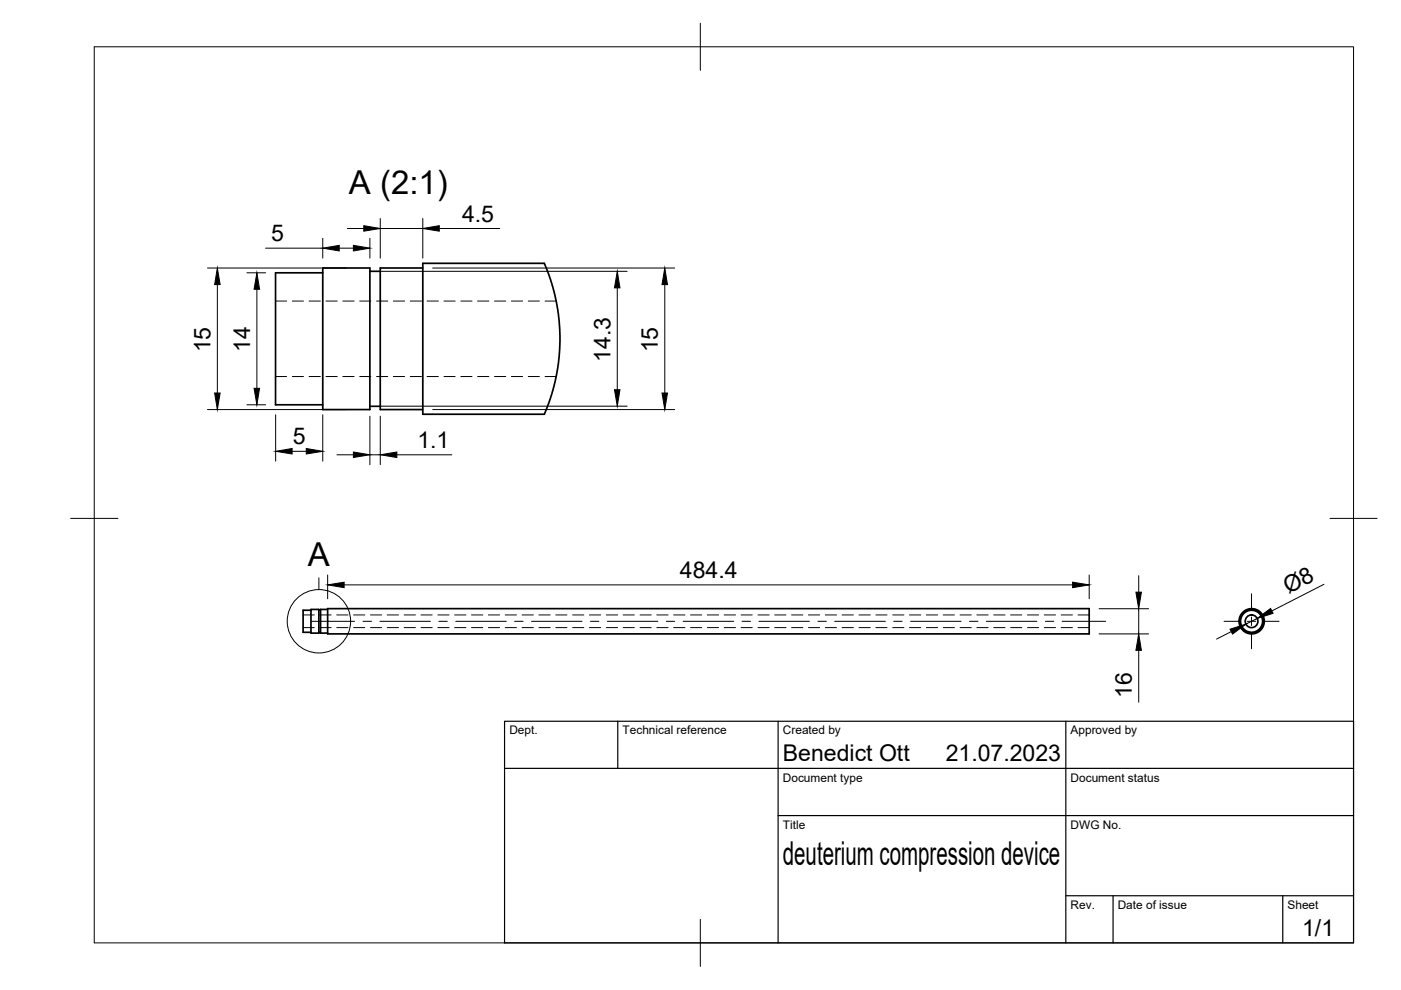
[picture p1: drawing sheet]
<svg xmlns="http://www.w3.org/2000/svg" width="297mm" height="210mm" viewBox="0 0 297 210" stroke-linecap="round" stroke-linejoin="round" font-family="sans-serif">
<!-- layer: Visible -->
<g fill="none" stroke="#000" stroke-width=".36">
<path d="M68.4 57.8h-10v28h10M68.4 56.8h10v30h-10zM78.4 57.5h2.2M89.6 55.8l25.8 .1 1.6 4.4 1 3.9 .6 4.1 .1 4.3-.3 4.7-.7 3.6-.9 3.4-1.4 3.5h-25.8zM89.6 56.8h-9v30h9M78.4 86.1h2.2M65.9 129.4h-1.6v4.7h1.6M65.9 129.2h1.7v5h-1.7zM67.6 129.3h.4M67.6 134.1h.4M69.5 129.2h-1.5v5h1.5M69.5 129h161.4v5.4h-161.4z"/>
<circle cx="265.4" cy="131.7" r="2.51"/>
<circle cx="265.4" cy="131.7" r="2.34"/>
<circle cx="265.4" cy="131.7" r="1.34"/>
<circle cx="265.4" cy="131.7" r="2.68"/>
</g>
<!-- layer: Hidden -->
<g fill="none" stroke="#000" stroke-width=".21">
<path d="M58.4 63.8h2.4M58.4 79.8h2.4M62 63.8h2.3M62 79.8h2.3M65.5 63.8h2.4M65.5 79.8h2.4M69.1 63.8h2.4M69.1 79.8h2.4M72.7 63.8h2.4M72.7 79.8h2.4M76.3 63.8h2.3M76.3 79.8h2.3"/>
<path d="M79.8 63.8h2.4M79.8 79.8h2.4M83.4 63.8h2.4M83.4 79.8h2.4M87 63.8h2.4M87 79.8h2.4M90.6 63.8h2.3M90.6 79.8h2.3M94.1 63.8h2.4M94.1 79.8h2.4M97.7 63.8h2.4M97.7 79.8h2.4"/>
<path d="M101.3 63.8h2.4M101.3 79.8h2.4M104.8 63.8h2.4M104.8 79.8h2.4M108.4 63.8h2.4M108.4 79.8h2.4M112 63.8h2.4M112 79.8h2.4M115.6 63.8h2.3M115.6 79.8h2.3M64.3 130.4h2.3M64.3 133.1h2.3"/>
<path d="M67.8 130.4h2.4M67.8 133.1h2.4M71.4 130.4h2.4M71.4 133.1h2.4M75 130.4h2.3M75 133.1h2.3M78.5 130.4h2.4M78.5 133.1h2.4M82.1 130.4h2.4M82.1 133.1h2.4M85.7 130.4h2.4M85.7 133.1h2.4"/>
<path d="M89.3 130.4h2.3M89.3 133.1h2.3M92.8 130.4h2.4M92.8 133.1h2.4M96.4 130.4h2.4M96.4 133.1h2.4M100 130.4h2.4M100 133.1h2.4M103.5 130.4h2.4M103.5 133.1h2.4M107.1 130.4h2.4M107.1 133.1h2.4"/>
<path d="M110.7 130.4h2.4M110.7 133.1h2.4M114.3 130.4h2.3M114.3 133.1h2.3M117.8 130.4h2.4M117.8 133.1h2.4M121.4 130.4h2.4M121.4 133.1h2.4M125 130.4h2.4M125 133.1h2.4M128.5 130.4h2.4M128.5 133.1h2.4"/>
<path d="M132.1 130.4h2.4M132.1 133.1h2.4M135.7 130.4h2.4M135.7 133.1h2.4M139.3 130.4h2.3M139.3 133.1h2.3M142.8 130.4h2.4M142.8 133.1h2.4M146.4 130.4h2.4M146.4 133.1h2.4M150 130.4h2.4M150 133.1h2.4"/>
<path d="M153.5 130.4h2.4M153.5 133.1h2.4M157.1 130.4h2.4M157.1 133.1h2.4M160.7 130.4h2.4M160.7 133.1h2.4M164.3 130.4h2.3M164.3 133.1h2.3M167.8 130.4h2.4M167.8 133.1h2.4M171.4 130.4h2.4M171.4 133.1h2.4"/>
<path d="M175 130.4h2.4M175 133.1h2.4M178.5 130.4h2.4M178.5 133.1h2.4M182.1 130.4h2.4M182.1 133.1h2.4M185.7 130.4h2.4M185.7 133.1h2.4M189.3 130.4h2.3M189.3 133.1h2.3M192.8 130.4h2.4M192.8 133.1h2.4"/>
<path d="M196.4 130.4h2.4M196.4 133.1h2.4M200 130.4h2.4M200 133.1h2.4M203.6 130.4h2.3M203.6 133.1h2.3M207.1 130.4h2.4M207.1 133.1h2.4M210.7 130.4h2.4M210.7 133.1h2.4M214.3 130.4h2.3M214.3 133.1h2.3"/>
<path d="M217.8 130.4h2.4M217.8 133.1h2.4M221.4 130.4h2.4M221.4 133.1h2.4M225 130.4h2.4M225 133.1h2.4M228.6 130.4h2.3M228.6 133.1h2.3M263.3 132.9l.1 .3a2.43 2.43 0 0 0 1.9 .9M264.2 129.7h-.1a2.39 2.39 0 0 0-1.1 2M265.3 129.3a2.39 2.39 0 0 1 2.1 1.2M267.7 131.7v.7a2.27 2.27 0 0 1-1.2 1.4"/>
</g>
<!-- layer: TITLEBLOCK -->
<path d="M107 152.9h180v47h-180zM131 152.9v10M165 152.9v47M226 152.9v47M107 162.9h180M165 172.9h122M226 189.9h61M236 189.9v10M272 189.9v10" fill="none" stroke="#000" stroke-width=".25"/>
<!-- layer: BORDER -->
<path d="M20 9.9h267v190h-267zM148.5 4.9v10M15 109.9h10M282 109.9h10M148.5 194.9v10" fill="none" stroke="#000" stroke-width=".21"/>
<!-- layer: Smart Centers -->
<g fill="none" stroke="#000" stroke-width=".21">
<path d="M66 131.7h9.2M77 131.7h1.8M80.5 131.7h10.7M93 131.7h1.8M96.6 131.7h10.7M109.1 131.7h1.8M112.7 131.7h10.7M125.2 131.7h1.8M128.8 131.7h10.7M141.3 131.7h1.7M144.8 131.7h10.8M157.3 131.7h1.8"/>
<path d="M160.9 131.7h10.7M173.4 131.7h1.8M177 131.7h10.7M189.5 131.7h1.8M193.1 131.7h10.7M205.5 131.7h1.8M209.1 131.7h10.7M221.6 131.7h1.8M225.2 131.7h9.2M259.5 131.7h3.2M264.5 131.7h1.8M265.3 125.9v3.1"/>
<path d="M265.3 130.8v1.8M265.3 134.4v3.2M268 131.7h3.2"/>
</g>
<!-- layer: FD_Dimensions -->
<g fill="none" stroke="#000" stroke-width=".21">
<path d="M44 56.8h29.5M52.3 57.8h4M56.3 52.6h12.1M68.4 50.5v4.2M71.9 52.6h3M73.6 48.4h3.5M78.4 50.5v4.2M80.5 57.5h52.5M80.6 46.3v8.4M80.6 48.4h9M89.6 46.3v8.4M91.7 56.8h51.3"/>
<path d="M93.1 48.4h12.9M46.1 60.3v23M54.5 61.3v21M130.9 61v21.6M140.9 60.3v23M44 86.8h29.5M52.3 85.8h4M58.4 87.9v9.9M61.9 95.7h3M68.4 87.9v9.9M71.4 96.4h3.5M78.4 88.2v10.3"/>
<path d="M78.4 96.4h2.2M80.5 86.1h52.5M80.6 88.2v10.3M84.1 96.4h11.7M91.7 86.8h51.3M69.5 121.9v5.1M73 124h154.4M230.9 121.9v5.1M233 129.1h10.5M233 134.4h10.5M241.4 122.1v3.5M241.4 129.1v5.3"/>
<path d="M241.4 137.9v11M261 133.9l-3.1 1.6M266.6 131.1l-2.4 1.2M280.7 123.9l-11 5.6"/>
</g>
<g fill="#000" stroke="#000" stroke-width=".21">
<path d="M68.4 52.6l3.5-.6v1.2zM74.9 52l3.5 .6-3.5 .6zM77.1 47.9l3.5 .5-3.5 .6zM89.6 48.4l3.5-.5v1.1zM46.1 56.8l.6 3.5h-1.2zM54.5 57.8l.5 3.5h-1.1zM130.9 57.5l.5 3.5h-1.1zM140.9 56.8l.6 3.5h-1.1zM45.5 83.3h1.2l-.6 3.5zM53.9 82.3h1.1l-.5 3.5zM58.4 95.7l3.5-.6v1.2zM64.9 95.1l3.5 .6-3.5 .6z"/>
<path d="M74.9 95.8l3.5 .6-3.5 .6zM80.6 96.4l3.5-.6v1.2zM130.3 82.6h1.1l-.5 3.5zM140.4 83.3h1.1l-.6 3.5zM69.5 124l3.5-.6v1.2zM227.4 123.4l3.5 .6-3.5 .6zM240.8 125.6h1.2l-.6 3.5zM241.4 134.4l.6 3.5h-1.2zM260.8 133.4l3.4-1.1-2.9 2.1zM266.6 131.1l2.8-2.1 .5 1z"/>
</g>
<!-- layer: Detail Boundary -->
<g fill="none" stroke="#000" stroke-width=".21">
<path d="M67.6 122.5v2.5"/>
<circle cx="67.6" cy="131.7" r="6.7"/>
</g>
<g font-size="7">
<text x="74" y="41.2">A (2:1)</text>
<text x="65.3" y="120">A</text>
<text x="166" y="183.4">deuterium compression device</text>
</g>
<g font-size="4.9">
<text x="98" y="47">4.5</text>
<text x="57.5" y="51.2">5</text>
<text x="44.6" y="74.7" transform="rotate(-90 44.6 74.7)">15</text>
<text x="53" y="74.7" transform="rotate(-90 53 74.7)">14</text>
<text x="129.4" y="76.7" transform="rotate(-90 129.4 76.7)">14.3</text>
<text x="139.5" y="74.7" transform="rotate(-90 139.5 74.7)">15</text>
<text x="62.1" y="94.2">5</text>
<text x="88.5" y="95">1.1</text>
<text x="144.2" y="122.5">484.4</text>
<text x="273.2" y="126" transform="rotate(-27 273.2 126)">Ø8</text>
<text x="240" y="148" transform="rotate(-90 240 148)">16</text>
<text x="166" y="161.4">Benedict Ott</text>
<text x="200.5" y="161.4">21.07.2023</text>
<text x="276.1" y="198.6">1/1</text>
</g>
<g font-size="2.5">
<text x="108" y="155.7">Dept.</text>
<text x="132" y="155.7">Technical reference</text>
<text x="166" y="155.7">Created by</text>
<text x="227" y="155.7">Approved by</text>
<text x="166" y="165.7">Document type</text>
<text x="227" y="165.7">Document status</text>
<text x="166" y="175.7">Title</text>
<text x="227" y="175.7">DWG No.</text>
<text x="227" y="192.7">Rev.</text>
<text x="237" y="192.7">Date of issue</text>
<text x="273" y="192.7">Sheet</text>
</g>
</svg>
